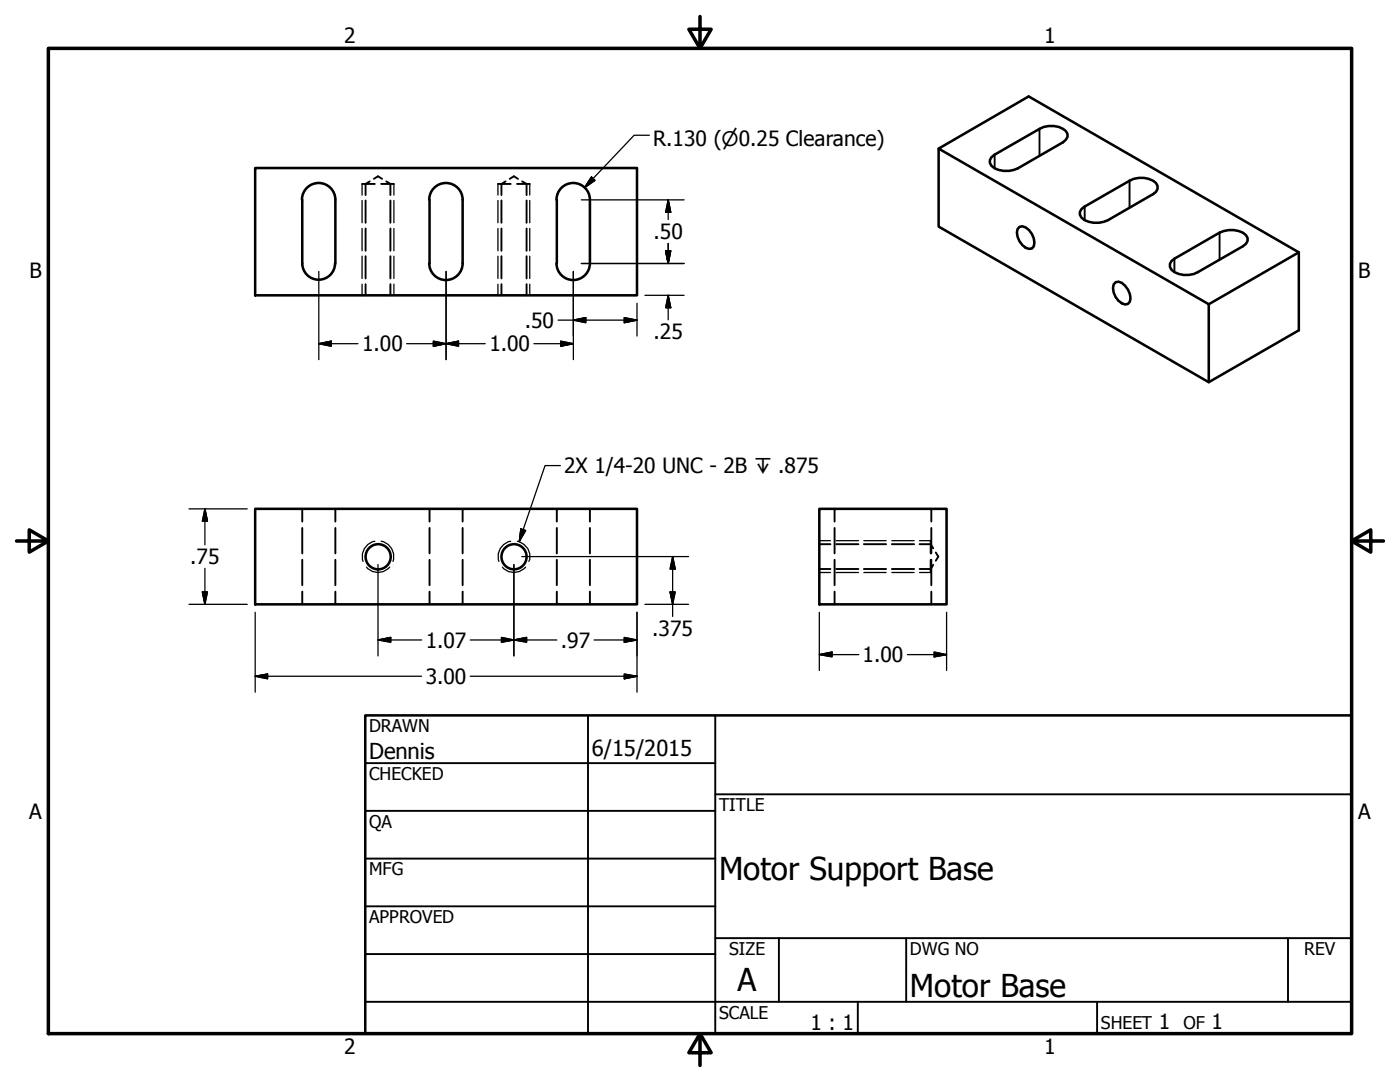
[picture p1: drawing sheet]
<svg xmlns="http://www.w3.org/2000/svg" width="279mm" height="216mm" viewBox="0 0 279 216" stroke-linecap="round" stroke-linejoin="round" font-family="sans-serif">
<!-- layer: Hidden (ANSI) -->
<g fill="none" stroke="#000" stroke-width=".38">
<path d="M72.3 36.7h2.5M73.8 36.2l-.8 .5v2.2M74.6 35.7l.8-.5 .9 .5M76.1 36.7h2.5M77.1 36.2l.8 .5v2.2M99.4 36.7h2.5M100.9 36.2l-.8 .5v2.2M101.7 35.7l.9-.5 .8 .5M103.2 36.7h2.5M104.2 36.2l.9 .5v2.2M73 40v4.4M73 45.6v4.4"/>
<path d="M73 51.1v4.5M73 56.7v2.2M77.9 40v4.4M77.9 45.6v4.4M77.9 51.1v4.5M77.9 56.7v2.2M100.1 40v4.4M100.1 45.6v4.4M100.1 51.1v4.5M100.1 56.7v2.2M105.1 40v4.4M105.1 45.6v4.4"/>
<path d="M105.1 51.1v4.5M105.1 56.7v2.2M60.3 101.5v2.6M60.3 105.3v5.1M60.3 111.7v5.1M60.3 118v2.6M66.9 101.5v2.6M66.9 105.3v5.1M66.9 111.7v5.1M66.9 118v2.6M85.7 101.5v2.6M85.7 105.3v5.1"/>
<path d="M85.7 111.7v5.1M85.7 118v2.6M92.3 101.5v2.6M92.3 105.3v5.1M92.3 111.7v5.1M92.3 118v2.6M111.1 101.5v2.6M111.1 105.3v5.1M111.1 111.7v5.1M111.1 118v2.6M117.7 101.5v2.6M117.7 105.3v5.1"/>
<path d="M117.7 111.7v5.1M117.7 118v2.6M163.5 113.5h2.2M163.5 108.6h2.2M166.6 101.5v2.6M166.6 105.3v5.1M166.6 111.7v5.1M166.6 118v2.6M166.9 113.5h4.4M166.9 108.6h4.4M172.4 113.5h4.4M172.4 108.6h4.4"/>
<path d="M178 113.5h4.4M178 108.6h4.4M183.5 108.6h2.2l.5 .8M185.7 107.9v2.5M185.7 111.7v2.5M185.9 101.5v2.6M185.9 105.3v5.1M185.9 111.7v5.1M185.9 118v2.6M186.2 112.7l-.5 .8h-2.2M186.8 110.2l.5 .9-.5 .8"/>
</g>
<!-- layer: Visible (ANSI) -->
<g fill="none" stroke="#000" stroke-width=".51">
<path d="M50.9 33.5h76.2v25.4h-76.2zM60.3 39.8a3.3 3.3 0 0 1 3.3-3.3 3.3 3.3 0 0 1 3.3 3.3v12.8M60.3 39.9v12.7M85.7 39.8a3.3 3.3 0 0 1 3.3-3.3 3.3 3.3 0 0 1 3.3 3.3v12.8M85.7 39.9v12.7M111.1 39.8a3.3 3.3 0 0 1 3.3-3.3 3.3 3.3 0 0 1 3.3 3.3v12.8M111.1 39.9v12.7M187.3 29.7v15.5l53.9 31.1 18-10.4v-15.5l-53.9-31.2-18 10.5 53.9 31v15.6M207.5 25.7a4.7 4.7 0 0 1 5.2 .5 1.4 1.4 0 0 1-.5 2.2M60.3 52.5a3.3 3.3 0 0 0 3.3 3.3 3.3 3.3 0 0 0 3.3-3.3M85.7 52.5a3.3 3.3 0 0 0 3.3 3.4 3.3 3.3 0 0 0 3.3-3.4M111.1 52.5a3.3 3.3 0 0 0 3.3 3.4 3.3 3.3 0 0 0 3.3-3.4"/>
<path d="M203.5 45.3a2.18 2.18 0 0 1 2.4 1.4 2.28 2.28 0 0 1 0 2.9 2.22 2.22 0 0 1-2.4-1.5 2.2 2.2 0 0 1 0-2.8zM222.6 56.3l.6-.1a3.5 3.5 0 0 1 2.3 4l-.4 .4-.6 .2a3.4 3.4 0 0 1-2.3-4zM259.2 50.4l-18 10.3M50.9 101.5h76.2v19.1h-76.2zM163.5 101.5h25.4v19.1h-25.4z"/>
<circle cx="75.5" cy="111.1" r="2.51"/>
<circle cx="102.6" cy="111.1" r="2.51"/>
</g>
<!-- layer: Hidden Narrow (ANSI) -->
<g fill="none" stroke="#000" stroke-width=".25">
<path d="M72.3 36.7v2.2M78.6 36.7v2.2M99.4 36.7v2.2M105.7 36.7v2.2M72.3 40v4.4M72.3 45.6v4.4M72.3 51.1v4.5M72.3 56.7v2.2M78.6 40v4.4M78.6 45.6v4.4M78.6 51.1v4.5M78.6 56.7v2.2"/>
<path d="M99.4 40v4.4M99.4 45.6v4.4M99.4 51.1v4.5M99.4 56.7v2.2M105.7 40v4.4M105.7 45.6v4.4M105.7 51.1v4.5M105.7 56.7v2.2M73.2 113.2a3 3 0 0 0 4.6 0M74.8 108a3.1 3.1 0 0 0-2.3 4M76.1 108a3.1 3.1 0 0 1 2.3 4M100.3 113.2a3 3 0 0 0 4.6 0"/>
<path d="M101.9 108a3.1 3.1 0 0 0-2.3 4M103.3 108a2.97 2.97 0 0 1 2.2 4M163.5 114.2h2.2M163.5 107.9h2.2M166.9 114.2h4.4M166.9 107.9h4.4M172.4 114.2h4.4M172.4 107.9h4.4M178 114.2h4.4M178 107.9h4.4M183.5 114.2h2.2M183.5 107.9h2.2"/>
</g>
<!-- layer: Visible Narrow (ANSI) -->
<path d="M198.5 30.9v2.7M207.5 25.7v5.4M225.4 36.1v5.4M216.5 41.2v2.7M234.4 51.6v2.7M243.4 46.4v5.4" fill="none" stroke="#000" stroke-width=".38"/>
<path d="M207.5 25.7l-9 5.2-.6 .5-.4 .5a1.88 1.88 0 0 0 1.8 2 5.3 5.3 0 0 0 3.8-.3l9.1-5.2M215.8 41.7l.7-.5 8.9-5.1a4.7 4.7 0 0 1 5.3 .4 1.39 1.39 0 0 1-.6 2.2l-9 5.2a4.9 4.9 0 0 1-5.3-.5l-.3-.5v-.6zM233.8 52.1l9.6-5.7a4.9 4.9 0 0 1 5.3 .5l.3 .6v.6l-.3 .5-.7 .5-8.9 5.2a4.7 4.7 0 0 1-5.3-.5l-.3-.5v-.7z" fill="none" stroke="#000" stroke-width=".51"/>
<!-- layer: Border (ANSI) -->
<path d="M9.7 9.7h260v196.5h-260zM139.7 3.3v6.4l-2.2-3.9h4.4l-2.2 3.9M3.3 107.9h6.4l-3.9-2.2v4.5l3.9-2.3M269.7 107.9l3.9 2.3v-4.5l-3.9 2.2h6.4M139.7 206.2l2.2 3.9h-4.4l2.2-3.9v6.4" fill="none" stroke="#000" stroke-width=".7"/>
<!-- layer: Title (ANSI) -->
<g fill="none" stroke="#000" stroke-width=".38">
<path d="M72.9 152.3h69.8M117.3 142.7v63.5M142.7 158.5h127M142.7 142.7v63.5M72.9 161.8h69.8M72.9 171.3h69.8M72.9 199.9h196.8M72.9 180.8h69.8M72.9 190.4h69.8M142.7 187.2h127M155.4 187.2v12.7M171.2 199.9v6.3"/>
<path d="M180.8 187.2v12.7M218.9 199.9v6.3M257 187.2v12.7"/>
</g>
<path d="M72.9 142.7h196.8v63.5h-196.8z" fill="none" stroke="#000" stroke-width=".51"/>
<!-- layer: Dimension (ANSI) -->
<g fill="none" stroke="#000" stroke-width=".25">
<path d="M116 39.9h20.5M118 35.3l.7 .7-2.1 1.5zM129.6 27h-3l-10 10.5M133.3 39.9l.6 2.5h-1.1zM133.3 39.9v3.9M63.6 54.2v17.6M89 54.2v17.6M114.4 54.2v17.6M116 52.6h20.5M128.7 58.9h7.8M132.8 50h1.1l-.6 2.6zM133.3 58.9l.6 2.5h-1.1z"/>
<path d="M133.3 48.6v4M133.3 58.9v4.9M63.6 68.6l2.5-.5v1zM63.6 68.6h7.8M81.2 68.6h15.6M86.5 68.1l2.5 .5-2.5 .5zM89 68.6l2.5-.5v1zM106.6 68.6h7.8M111.4 63.9h15.7M111.9 68.1l2.5 .5-2.5 .5zM114.4 63.9l2.5-.5v1zM124.6 63.4l2.5 .5-2.5 .5z"/>
<path d="M127.1 60.5v6.6M37.7 101.5h11.6M40.4 118.1h1l-.5 2.5zM40.9 101.5l.5 2.5h-1zM40.9 101.5v7.2M40.9 113.4v7.2M75.4 112.6v18.3M102.6 112.6v18.3M104.1 111.1h33.3M133.7 118.1h1l-.5 2.5zM134.2 111.1l.5 2.4h-1zM134.2 111.1v11.9"/>
<path d="M37.7 120.6h11.6M50.9 134.9l2.5-.4v.9zM50.9 134.9h33.2M50.9 122.2v15.9M75.4 127.7l2.6-.5v.9zM75.4 127.7h8.7M93.9 134.9h33.2M93.9 127.7h17.2M100.1 127.2l2.5 .5-2.5 .4zM102.6 127.7l2.5-.5v.9zM118.6 127.7h8.5M124.6 134.5l2.5 .4-2.5 .5z"/>
<path d="M124.6 127.2l2.5 .5-2.5 .4zM127.1 122.2v15.9M128.7 120.6h8.7M163.5 130.6l2.6-.5v1zM163.5 130.6h7.9M163.5 122.2v11.6M181.1 130.6h7.8M186.4 130.1l2.5 .5-2.5 .5zM188.9 122.2v11.6"/>
</g>
<g fill="#000" stroke="#000" stroke-width=".25">
<path d="M118 35.3l-1.4 2.2zM118 35.3l.7 .7-2.1 1.5zM132.8 50l.5 2.6zM132.8 50h1.1l-.6 2.6zM133.3 39.9l.6 2.5zM133.3 39.9l.6 2.5h-1.1zM63.6 68.6l2.5-.5zM63.6 68.6l2.5-.5v1zM86.5 69.1l2.5-.5zM86.5 68.1l2.5 .5-2.5 .5zM89 68.6l2.5-.5zM89 68.6l2.5-.5v1z"/>
<path d="M111.9 69.1l2.5-.5zM111.9 68.1l2.5 .5-2.5 .5zM114.4 63.9l2.5-.5zM114.4 63.9l2.5-.5v1zM124.6 64.4l2.5-.5zM124.6 63.4l2.5 .5-2.5 .5zM133.3 58.9l.6 2.5zM133.3 58.9l.6 2.5h-1.1zM40.4 118.1l.5 2.5zM40.4 118.1h1l-.5 2.5zM40.9 101.5l.5 2.5zM40.9 101.5l.5 2.5h-1z"/>
<path d="M133.7 118.1l.5 2.5zM133.7 118.1h1l-.5 2.5zM134.2 111.1l.5 2.4zM134.2 111.1l.5 2.4h-1zM50.9 134.9l2.5-.4zM50.9 134.9l2.5-.4v.9zM75.4 127.7l2.6-.5zM75.4 127.7l2.6-.5v.9zM100.1 128.1l2.5-.4zM100.1 127.2l2.5 .5-2.5 .4zM102.6 127.7l2.5-.5zM102.6 127.7l2.5-.5v.9z"/>
<path d="M124.6 135.4l2.5-.5zM124.6 134.5l2.5 .4-2.5 .5zM124.6 128.1l2.5-.4zM124.6 127.2l2.5 .5-2.5 .4zM163.5 130.6l2.6-.5zM163.5 130.6l2.6-.5v1zM186.4 131.1l2.5-.5zM186.4 130.1l2.5 .5-2.5 .5z"/>
</g>
<!-- layer: Symbol (ANSI) -->
<path d="M111.8 92.9h-3l-5.2 15.2M103.9 105.5l1 .4-1.3 2.2z" fill="none" stroke="#000" stroke-width=".25"/>
<path d="M103.9 105.5l-.3 2.6zM103.9 105.5l1 .4-1.3 2.2z" fill="#000" stroke="#000" stroke-width=".25"/>
<g font-size="6.3">
<text x="143.5" y="175.6">Motor Support Base</text>
<text x="147.2" y="197.7">A</text>
<text x="181.6" y="199">Motor Base</text>
</g>
<g font-size="4.4">
<text x="73.7" y="151.4">Dennis</text>
<text x="118.1" y="150.8">6/15/2015</text>
</g>
<g font-size="4.2">
<text x="68.7" y="8.6">2</text>
<text x="208.4" y="8.6">1</text>
<text x="130.4" y="29.1">R.130 (⌀0.25 Clearance)</text>
<text x="130.4" y="47.8">.50</text>
<text x="5.9" y="55.5">B</text>
<text x="271.1" y="55.5">B</text>
<text x="104.7" y="65.4">.50</text>
<text x="72.3" y="70.1">1.00</text>
<text x="97.7" y="70.1">1.00</text>
<text x="130.4" y="67.7">.25</text>
<text x="112.6" y="94.4">2X 1/4-20 UNC - 2B ↧ .875</text>
<text x="38" y="112.6">.75</text>
<text x="85" y="129.2">1.07</text>
<text x="112" y="129.2">.97</text>
<text x="130.2" y="126.9">.375</text>
<text x="85" y="136.5">3.00</text>
<text x="172.1" y="132.1">1.00</text>
<text x="5.8" y="163.4">A</text>
<text x="271" y="163.4">A</text>
<text x="161.7" y="205.5">1 : 1</text>
<text x="231.3" y="205.4">1</text>
<text x="241.8" y="205.4">1</text>
<text x="68.7" y="210.3">2</text>
<text x="208.4" y="210.3">1</text>
</g>
<g font-size="3.5">
<text x="73.7" y="146">DRAWN</text>
<text x="73.7" y="155.6">CHECKED</text>
<text x="143.5" y="161.8">TITLE</text>
<text x="73.7" y="165.2">QA</text>
<text x="73.7" y="174.7">MFG</text>
<text x="73.7" y="184.2">APPROVED</text>
<text x="145.5" y="190.6">SIZE</text>
<text x="181.6" y="190.6">DWG NO</text>
<text x="260.3" y="190.5">REV</text>
<text x="143.5" y="203.3">SCALE</text>
<text x="219.7" y="205.4">SHEET</text>
<text x="236.2" y="205.4">OF</text>
</g>
</svg>
